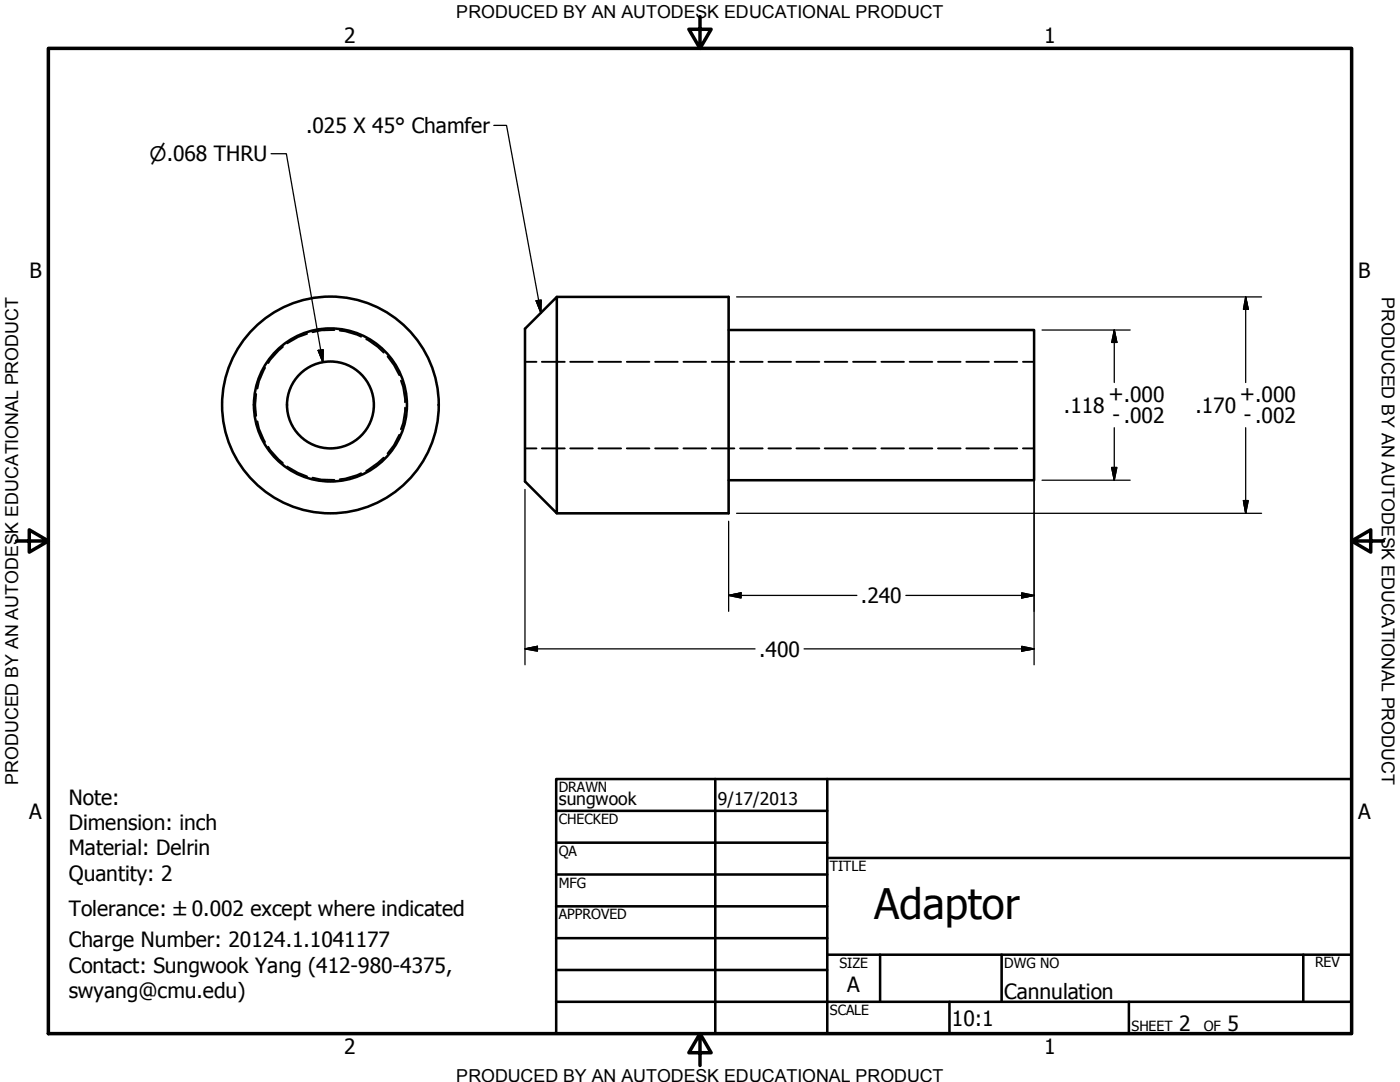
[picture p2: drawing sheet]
<svg xmlns="http://www.w3.org/2000/svg" width="279mm" height="216mm" viewBox="0 0 279 216" stroke-linecap="round" stroke-linejoin="round" font-family="sans-serif">
<!-- layer: Hidden (ANSI) -->
<g fill="none" stroke="#000" stroke-width=".51">
<path d="M111.1 59.2h34.3v43.2h-34.3M104.8 65.6l6.3-6.4v43.2l-6.3-6.3zM145.4 65.8h61v30h-61M50.7 80.8a15.3 15.3 0 0 1 22.4-13.5 15.3 15.3 0 0 1 1.4 26.2 15.3 15.3 0 0 1-23.7-11.1l-.1-1.6M57.3 80.8a8.7 8.7 0 0 1 12.6-7.7 8.7 8.7 0 0 1 1 14.8 8.7 8.7 0 0 1-13.5-5.9l-.1-1.2"/>
<circle cx="65.9" cy="80.8" r="21.6"/>
</g>
<!-- layer: Visible (ANSI) -->
<g fill="none" stroke="#000" stroke-width=".38">
<path d="M51.1 78.6l-.2 2.2 .2 2.2M52.9 73.4l-1.2 2.7-.3 1.4M56.5 69.2l-.9 .8-1.7 1.8-.4 .7M61.3 66.6l-1.8 .6-2.2 1.3M66.7 65.8l-2.6 .1-1.7 .4M67.8 66l1.1 .1 3.2 1.1M73.1 67.7l2.3 1.5 1.2 1.2M77.3 71.1l1.3 1.7 1.1 2.1M80 75.9l.5 1.3 .3 3.1M104.8 72.2h2.3M108.1 72.2h4.6M113.8 72.2h4.5"/>
<path d="M119.4 72.2h4.6M125.1 72.2h4.5M130.7 72.2h4.6M136.4 72.2h4.5M142 72.2h4.6M147.7 72.2h4.5M153.4 72.2h4.5M158.9 72.2h4.6M164.6 72.2h4.5M170.2 72.2h4.6M175.9 72.2h4.5M181.5 72.2h4.6"/>
<path d="M187.2 72.2h4.5M192.8 72.2h4.6M198.5 72.2h4.5M204.2 72.2h2.2M51.4 84.1l.3 1.4 1.2 2.7M53.5 89.2l.4 .6 1.7 1.8 .9 .8M57.3 93.1l2.2 1.3 1.8 .7M62.4 95.3l1.7 .4 2.6 .1M72.1 94.4l-3.2 1.1-1.1 .1M76.6 91.3l-1.2 1.1-2.3 1.6M79.7 86.7l-1.1 2.1-1.3 1.7M80.8 81.3l-.3 3.1-.5 1.3"/>
<path d="M104.8 89.5h2.3M108.1 89.5h4.6M113.8 89.5h4.5M119.4 89.5h4.6M125.1 89.5h4.5M130.7 89.5h4.6M136.4 89.5h4.5M142 89.5h4.6M147.7 89.5h4.5M153.4 89.5h4.5M158.9 89.5h4.6M164.6 89.5h4.5"/>
<path d="M170.2 89.5h4.6M175.9 89.5h4.5M181.5 89.5h4.6M187.2 89.5h4.5M192.8 89.5h4.6M198.5 89.5h4.5M204.2 89.5h2.2"/>
</g>
<!-- layer: Border (ANSI) -->
<path d="M9.7 9.7h260v196.5h-260zM139.7 3.3v6.4l-2.2-3.9h4.4l-2.2 3.9M3.3 107.9h6.4l-3.9-2.2v4.5l3.9-2.3M269.7 107.9l3.9 2.3v-4.5l-3.9 2.2h6.4M139.7 206.2l2.2 3.9h-4.4l2.2-3.9v6.4" fill="none" stroke="#000" stroke-width=".7"/>
<!-- layer: Title (ANSI) -->
<g fill="none" stroke="#000" stroke-width=".51">
<path d="M111 155.4h158.7v50.8h-158.7zM142.7 155.4v50.8M165.1 155.4v50.8M111 161.8h54.1M111 168.1h54.1M111 174.5h54.1M165.1 171.2h104.6M111 180.8h54.1M111 187.2h54.1M111 193.5h54.1M111 199.9h158.7M165.1 190.5h104.6"/>
<path d="M175.6 190.5v9.4M189.5 199.9v6.3M199.9 190.5v9.4M225.3 199.9v6.3M260.1 190.5v9.4"/>
</g>
<!-- layer: Dimension (ANSI) -->
<g fill="none" stroke="#000" stroke-width=".25">
<path d="M147 59.2h104.8M248.6 59.2l.5 2.5h-.9zM248.6 59.2v17.1M206.4 73.8v58.9M208 65.8h17.6M222.4 65.8l.5 2.5h-1zM222.4 65.8v10.5M104.8 97.7v35M208 95.8h17.6M221.9 93.3h1l-.5 2.5zM222.4 85.3v10.5M248.2 99.9h.9l-.5 2.5z"/>
<path d="M248.6 85.3v17.1M145.4 118.8l2.5-.5v1zM145.4 118.8h25.6M145.4 104v18M147 102.4h104.8M180.8 118.8h25.6M203.9 118.3l2.5 .5-2.5 .5zM104.8 129.5l2.5-.5v.9zM104.8 129.5h45.9M160.5 129.5h45.9M203.9 129l2.5 .5-2.5 .4z"/>
</g>
<g fill="#000" stroke="#000" stroke-width=".25">
<path d="M222.4 65.8l.5 2.5zM222.4 65.8l.5 2.5h-1zM248.6 59.2l.5 2.5zM248.6 59.2l.5 2.5h-.9zM221.9 93.3l.5 2.5zM221.9 93.3h1l-.5 2.5zM248.2 99.9l.4 2.5zM248.2 99.9h.9l-.5 2.5zM145.4 118.8l2.5-.5zM145.4 118.8l2.5-.5v1zM203.9 119.3l2.5-.5zM203.9 118.3l2.5 .5-2.5 .5z"/>
<path d="M104.8 129.5l2.5-.5zM104.8 129.5l2.5-.5v.9zM203.9 129.9l2.5-.4zM203.9 129l2.5 .5-2.5 .4z"/>
</g>
<!-- layer: Symbol (ANSI) -->
<path d="M54.1 30.7h3l7.4 41.6M98.6 25h2.5l6.8 37.4M63.5 69.9l1-.1v2.5zM107 60l1-.1-.1 2.5z" fill="none" stroke="#000" stroke-width=".25"/>
<path d="M63.5 69.9l1 2.4zM63.5 69.9l1-.1v2.5zM107 60l.9 2.4zM107 60l1-.1-.1 2.5z" fill="#000" stroke="#000" stroke-width=".25"/>
<text font-size="8.4" x="174.4" y="183.3">Adaptor</text>
<g font-size="4.2">
<text x="68.7" y="8.6">2</text>
<text x="208.4" y="8.6">1</text>
<text x="61.1" y="26.5">.025 X 45° Chamfer</text>
<text x="5.9" y="55.5">B</text>
<text x="271.1" y="55.5">B</text>
<text x="212.3" y="82.4">.118</text>
<text x="221.2" y="80">+.000</text>
<text x="238.6" y="82.4">.170</text>
<text x="247.5" y="80">+.000</text>
<text x="222" y="84.3">- .002</text>
<text x="248.2" y="84.3">- .002</text>
<text x="171.8" y="120.3">.240</text>
<text x="151.5" y="131">.400</text>
<text x="13.7" y="160.7">Note:</text>
<text x="5.8" y="163.4">A</text>
<text x="13.7" y="165.7">Dimension: inch</text>
<text x="271" y="163.4">A</text>
<text x="13.7" y="170.7">Material: Delrin</text>
<text x="13.7" y="175.7">Quantity: 2</text>
<text x="13.7" y="182.8">Tolerance: ±0.002 except where indicated</text>
<text x="13.7" y="189">Charge Number: 20124.1.1041177</text>
<text x="13.7" y="194.1">Contact: Sungwook Yang (412-980-4375,</text>
<text x="169.1" y="198">A</text>
<text x="13.7" y="199.1">swyang@cmu.edu)</text>
<text x="200.4" y="199.3">Cannulation</text>
<text x="190" y="204.8">10:1</text>
<text x="235.3" y="205.7">2</text>
<text x="245" y="205.7">5</text>
<text x="68.7" y="210.3">2</text>
<text x="208.4" y="210.3">1</text>
</g>
<text font-size="4" x="29.8" y="32.2">⌀.068 THRU</text>
<g font-size="3.6">
<text x="91.1" y="3.6">PRODUCED BY AN AUTODESK EDUCATIONAL PRODUCT</text>
<text x="275.8" y="59.3" transform="rotate(90 275.8 59.3)">PRODUCED BY AN AUTODESK EDUCATIONAL PRODUCT</text>
<text x="3.6" y="156.6" transform="rotate(-90 3.6 156.6)">PRODUCED BY AN AUTODESK EDUCATIONAL PRODUCT</text>
<text x="91.1" y="215.9">PRODUCED BY AN AUTODESK EDUCATIONAL PRODUCT</text>
</g>
<g font-size="3.5">
<text x="111.5" y="160.6">sungwook</text>
<text x="143.3" y="160.7">9/17/2013</text>
</g>
<g font-size="2.8">
<text x="111.5" y="158">DRAWN</text>
<text x="111.5" y="164.4">CHECKED</text>
<text x="111.5" y="170.8">QA</text>
<text x="165.6" y="173.7">TITLE</text>
<text x="111.5" y="177.1">MFG</text>
<text x="111.5" y="183.5">APPROVED</text>
<text x="167.5" y="193.1">SIZE</text>
<text x="200.4" y="193.1">DWG NO</text>
<text x="262.4" y="193">REV</text>
<text x="165.6" y="202.5">SCALE</text>
<text x="225.8" y="205.7">SHEET</text>
<text x="240.2" y="205.7">OF</text>
</g>
</svg>
